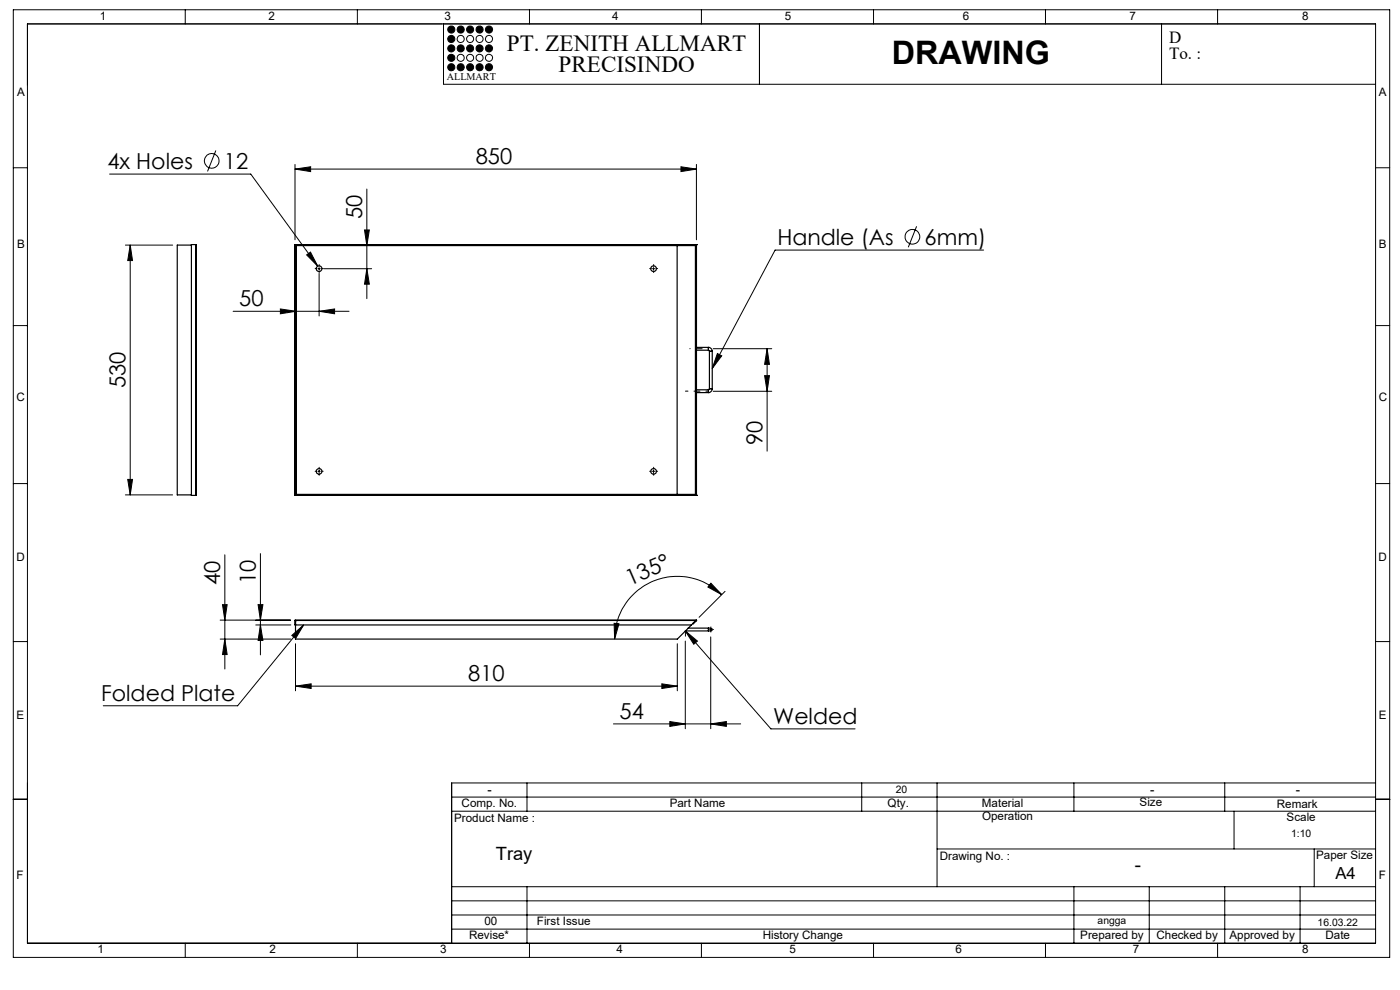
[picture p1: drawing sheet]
<svg xmlns="http://www.w3.org/2000/svg" width="297mm" height="210mm" viewBox="0 0 297 210" stroke-linecap="round" stroke-linejoin="round" font-family="sans-serif">
<g fill="none" stroke="#000" stroke-width=".21">
<path d="M2.8 2.1h292v201h-292zM5.8 5.1h286v195h-286zM39.3 2.1v3M75.8 2.1v3M94.1 5.1v12.8h197.7M112.3 2.1v3M148.8 2.1v3M161.1 5.1v12.8M185.3 2.1v3M221.8 2.1v3M246.4 5.1v12.8M258.3 2.1v3"/>
<path d="M2.8 35.6h3M23.2 36.9h30l14.2 19.6M45.8 31.9l-1.8 4.5M62.6 35.9l3.3-.5v1zM62.6 34.9v16M62.6 35.9h85.1M144.5 35.4l3.2 .5-3.2 .5zM147.7 34.9v16M291.8 35.6h3M26.6 52h10M27.6 52l.5 3.3h-1zM27.6 52v53"/>
<path d="M65.1 54.1l.8-.6 1.5 3zM67.5 57h.4M67.7 56.8v.4M67.7 58v9M68.7 57h10.1M77.3 48.8h1.1l-.6 3.3zM77.8 40.1v23.3M77.8 57l.6 3.3h-1.1zM138.4 57h.5M138.6 56.8v.4M194.5 48l-1.8 4.4M208.7 53h-44.3l-13.3 25.2"/>
<path d="M2.8 69.1h3M49.5 66h24.5M59.5 65.5l3.3 .5-3.3 .6zM67.7 66l3.3-.5v1.1zM151.3 74h12.4M152.2 75l.9 .5-2 2.7zM162.2 79.7h1l-.5 3.3zM162.7 74l.5 3.3h-1zM162.7 74v21.7M291.8 69.1h3M67.5 100h.4M67.7 99.7v.6"/>
<path d="M138.4 100h.5M138.6 99.7v.6M151.3 83h12.4M2.8 102.6h3M26.6 105h10M27.1 101.7h1l-.5 3.3zM47.7 117.7v24.2M55.2 117.4v21.5M291.8 102.6h3M2.8 136.1h3M46.7 131.5h14.9M46.7 135.6h15"/>
<path d="M47.2 128.3h1l-.5 3.2zM47.7 135.6l.5 3.2h-1zM54.3 132.6h7.4M54.8 128.3h1l-.6 3.2zM55.2 132.6l.6 3.2h-1zM61.9 134.8l2.5-2.2-1.7 2.8zM62.7 136.6v9.9M64.4 132.6l-14 17.1h-28.5M130.3 132.2l1 .1-.9 3.3zM143.7 136.6v9.9M145.4 133.8l2.6 2.2-.8 .7zM145.4 133.8l18.1 20.8h17.9"/>
<path d="M145.4 136v18.6M150.5 133.6h.6M150.8 133.3v.5M150.8 135.1v19.5M150.8 123.7l2.3 2.4-2.9-1.6zM153.1 126.1a13.3 13.3 0 0 0-14.5-2.8 13.3 13.3 0 0 0-8.2 12.3M153.8 125.4l-5.5 5.5M291.8 136.1h3M62.7 145.5l3.3-.4v.9zM62.7 145.5h81M130.1 153.6h27M140.4 145.1l3.3 .4-3.3 .5z"/>
<path d="M142.1 153.1l3.3 .5-3.3 .5zM150.8 153.6l3.3-.5v1zM2.8 169.6h3M95.8 172.1h196M95.8 169.1h196M111.8 166.1v6M182.8 166.1v6M198.8 166.1v22M227.8 166.1v6M259.8 166.1v6M261.8 172.1v8M291.8 169.6h3"/>
<path d="M291.8 166.1h-196v34M95.8 197.1h196M95.8 194.1h196M95.8 191.1h196M95.8 188.1h196M111.8 188.1v12M198.8 180.1h93M227.8 188.1v12M243.8 188.1v12M259.8 188.1v12M275.8 188.1v12M278.8 180.1v8"/>
<path d="M39.3 200.1v3M75.8 200.1v3M112.3 200.1v3M148.8 200.1v3M185.3 200.1v3M221.8 200.1v3M258.3 200.1v3"/>
<circle cx="95.7" cy="10.3" r=".75"/>
<circle cx="95.7" cy="8.3" r=".75"/>
<circle cx="95.7" cy="6.3" r=".74"/>
<circle cx="95.7" cy="12.3" r=".74"/>
<circle cx="95.7" cy="14.3" r=".74"/>
<circle cx="97.7" cy="10.3" r=".76"/>
<circle cx="97.7" cy="8.3" r=".76"/>
<circle cx="97.7" cy="6.3" r=".74"/>
<circle cx="97.7" cy="12.3" r=".74"/>
<circle cx="97.8" cy="14.3" r=".75"/>
<circle cx="99.7" cy="10.3" r=".75"/>
<circle cx="99.7" cy="8.3" r=".75"/>
<circle cx="99.7" cy="6.3" r=".74"/>
<circle cx="99.7" cy="12.3" r=".74"/>
<circle cx="99.7" cy="14.3" r=".74"/>
<circle cx="101.7" cy="10.3" r=".75"/>
<circle cx="101.7" cy="8.3" r=".75"/>
<circle cx="101.7" cy="6.3" r=".74"/>
<circle cx="101.7" cy="12.3" r=".74"/>
<circle cx="101.7" cy="14.3" r=".74"/>
<circle cx="103.7" cy="10.3" r=".75"/>
<circle cx="103.7" cy="8.3" r=".75"/>
<circle cx="103.7" cy="6.3" r=".74"/>
<circle cx="103.7" cy="12.3" r=".74"/>
<circle cx="103.8" cy="14.3" r=".74"/>
<circle cx="44.9" cy="34.1" r="1.55"/>
<circle cx="193.6" cy="50.2" r="1.55"/>
</g>
<path d="M95 12.3a.76 .76 0 0 0 1.5 0 .76 .76 0 0 0-1.5 0zM99 14.3a.75 .75 0 0 0 1.5 0 .75 .75 0 0 0-1.5 0zM103 14.3a.75 .75 0 0 0 1.5 0 .75 .75 0 0 0-1.5 0zM97 10.3a.76 .76 0 0 0 1.5 0 .76 .76 0 0 0-1.5 0zM95 6.3a.75 .75 0 0 0 1.5 0 .75 .75 0 0 0-1.5 0zM97 6.3a.76 .76 0 0 0 1.5 0 .76 .76 0 0 0-1.5 0zM97 14.3a.75 .75 0 0 0 1.5 0 .75 .75 0 0 0-1.5 0zM95 8.3a.76 .76 0 0 0 1.5 0 .76 .76 0 0 0-1.5 0zM99 10.3a.75 .75 0 0 0 1.5 0 .75 .75 0 0 0-1.5 0zM95 10.3a.75 .75 0 0 0 1.5 0 .75 .75 0 0 0-1.5 0zM103 6.3a.76 .76 0 0 0 1.5 0 .76 .76 0 0 0-1.5 0zM95 14.3a.76 .76 0 0 0 1.5 0 .76 .76 0 0 0-1.5 0zM101 10.3a.75 .75 0 0 0 1.5 0 .75 .75 0 0 0-1.5 0zM103 10.3a.76 .76 0 0 0 1.5 0 .76 .76 0 0 0-1.5 0zM101 14.3a.75 .75 0 0 0 1.5 0 .75 .75 0 0 0-1.5 0zM99 6.3a.75 .75 0 0 0 1.5 0 .75 .75 0 0 0-1.5 0zM101 6.3a.75 .75 0 0 0 1.5 0 .75 .75 0 0 0-1.5 0z" fill-rule="evenodd" fill="#000"/>
<g fill="none" stroke="#000" stroke-width=".21" stroke-dasharray="15.2 1.3 1.3 1.3">
<path d="M67.2 57h-.3M67.7 56.5v-.4M67.7 57.5v.3M68.2 57h.4M138.2 57h-.4M138.7 56.5v-.4M138.7 57.5v.3M139.2 57h.3M67.2 100h-.3M67.7 99.5v-.4M68.2 100h.4M138.2 100h-.4"/>
<path d="M138.7 99.5v-.4M139.2 100h.3M67.7 100.5v.3M138.7 100.5v.3M145.4 133.8v1.2M150.3 133.5h.1M150.8 133h.1M150.8 134v.1M151.3 133.5h.1"/>
</g>
<path d="M150.3 74h-4" fill="none" stroke="#000" stroke-width=".21" stroke-dasharray="15.2 1.3 1.3 1.3" stroke-dashoffset="15.2"/>
<path d="M150.3 83h-4.9" fill="none" stroke="#000" stroke-width=".21" stroke-dasharray="15.2 1.3 1.3 1.3" stroke-dashoffset="14.7"/>
<g fill="#000">
<path d="M62.6 35.9l3.3-.5v1zM144.5 35.4l3.2 .5-3.2 .5z"/>
<path d="M77.8 57l.6 3.3h-1.1zM77.3 48.8h1.1l-.6 3.3z"/>
<path d="M67.7 66l3.3-.5v1.1zM59.5 65.5l3.3 .5-3.3 .6z"/>
<path d="M152.2 75l.9 .5-2 2.7zM65.1 54.1l.8-.6 1.5 3zM145.4 133.8l2.6 2.2-.8 .7zM61.9 134.8l2.5-2.2-1.7 2.8z"/>
<path d="M162.7 74l.5 3.3h-1zM162.2 79.7h1l-.5 3.3z"/>
<path d="M27.1 101.7h1l-.5 3.3zM27.6 52l.5 3.3h-1z"/>
<path d="M47.2 128.3h1l-.5 3.2zM47.7 135.6l.5 3.2h-1zM54.8 128.3h1l-.6 3.2zM55.2 132.6l.6 3.2h-1z"/>
<path d="M150.8 123.7l2.3 2.4-2.9-1.6zM130.3 132.2l1 .1-.9 3.3z"/>
<path d="M62.7 145.5l3.3-.4v.9zM140.4 145.1l3.3 .4-3.3 .5z"/>
<path d="M142.1 153.1l3.3 .5-3.3 .5zM150.8 153.6l3.3-.5v1z"/>
</g>
<g fill="none" stroke="#000" stroke-width=".25">
<path d="M40.6 52h-3v53h3M41.6 51.9h.1M41.6 51.9h-1v53.2h1M41.6 51.9v53.2M62.6 51.9h.1M62.6 51.9v53.2M62.6 51.9h85.1M62.8 52v.1M62.8 52h84.8M62.8 52v52.9M62.8 52.1v52.8M143.7 52.1v52.8"/>
<path d="M147.6 52l-84.8 .1M147.6 52v52.9M147.7 51.9v53.2M147.7 51.9h.1M147.7 73.7h2.6M147.7 74.3h2.6M150.3 74.3l.2 .2M150.3 73.7a.85 .85 0 0 1 .8 .8M150.3 73.7v.6M150.5 74.5h.6M150.5 74.5v8M151.1 74.5v8"/>
<path d="M147.7 82.7h2.6M147.7 83.3h2.6M150.3 82.7v.6M150.5 82.5l-.2 .2M150.5 82.5h.6M151.1 82.5a.85 .85 0 0 1-.8 .8M41.6 105h.1M62.6 105.1h85.1M62.8 104.9h84.8M62.8 104.9h.1M147.7 105.1h.1M62.6 131.6h85.1"/>
<path d="M62.6 131.6v1h84.1M62.7 131.6h.1M62.7 131.6v4h81l3.9-4M145.4 133.8h4.9M146 133.2h4.3M147.6 131.6h.1M147.7 131.6h.1M147.7 131.6l-.7 .6M150.3 133.2h.2a.38 .38 0 0 1 .5 .1 .38 .38 0 0 1 0 .5 .38 .38 0 0 1-.5 0h-.2M150.3 133.2v.6"/>
<circle cx="67.7" cy="57" r=".6"/>
<circle cx="138.7" cy="57" r=".61"/>
<circle cx="138.7" cy="100" r=".61"/>
<circle cx="67.7" cy="100" r=".6"/>
</g>
<text font-size="6.9" x="189.2" y="13.7">DRAWING</text>
<g font-size="4.9">
<text x="107.6" y="10.8">PT. ZENITH ALLMART</text>
<text x="118.5" y="15.3">PRECISINDO</text>
</g>
<g font-size="4.7">
<text x="22.8" y="35.9">4x Holes</text>
<text x="47.5" y="35.9">12</text>
<text x="100.9" y="34.8">850</text>
<text x="76.8" y="46.6" transform="rotate(-90 76.8 46.6)">50</text>
<text x="164.9" y="52">Handle (As</text>
<text x="196.1" y="52">6mm)</text>
<text x="50.8" y="65">50</text>
<text x="26.6" y="82.3" transform="rotate(-90 26.6 82.3)">530</text>
<text x="161.7" y="94.4" transform="rotate(-90 161.7 94.4)">90</text>
<text x="46.7" y="124.1" transform="rotate(-90 46.7 124.1)">40</text>
<text x="54.3" y="123.9" transform="rotate(-90 54.3 123.9)">10</text>
<text x="133.6" y="124.3" transform="rotate(-23 133.6 124.3)">135°</text>
<text x="21.5" y="148.7">Folded Plate</text>
<text x="99.3" y="144.5">810</text>
<text x="131.4" y="152.5">54</text>
<text x="164" y="153.6">Welded</text>
</g>
<text font-size="4.3" x="240.7" y="184.8">-</text>
<text font-size="3.9" x="105.2" y="182.4">Tray</text>
<g font-size="3.6">
<text x="248" y="9.1">D</text>
<text x="248" y="12.6">To. :</text>
</g>
<text font-size="3.5" x="283.3" y="186.4">A4</text>
<g font-size="2.7">
<text x="103.4" y="168.4">-</text>
<text x="244" y="168.4">-</text>
<text x="274.9" y="168.4">-</text>
</g>
<g font-size="2.5">
<text x="21.2" y="4.2">1</text>
<text x="56.9" y="4.2">2</text>
<text x="94.3" y="4.2">3</text>
<text x="129.9" y="4.2">4</text>
<text x="166.5" y="4.2">5</text>
<text x="204.2" y="4.2">6</text>
<text x="239.6" y="4.2">7</text>
<text x="276.3" y="4.2">8</text>
<text x="3.6" y="20.4">A</text>
<text x="292.5" y="20.4">A</text>
<text x="3.6" y="52.6">B</text>
<text x="292.5" y="52.6">B</text>
<text x="3.5" y="85">C</text>
<text x="292.5" y="85">C</text>
<text x="3.5" y="118.9">D</text>
<text x="292.4" y="118.9">D</text>
<text x="3.5" y="152.5">E</text>
<text x="292.5" y="152.5">E</text>
<text x="97.9" y="171.3">Comp. No.</text>
<text x="142.1" y="171.2">Part Name</text>
<text x="188.3" y="171.2">Qty.</text>
<text x="208.3" y="171.1">Material</text>
<text x="208.3" y="173.9">Operation</text>
<text x="241.8" y="171">Size</text>
<text x="270.9" y="171.3">Remark</text>
<text x="96.4" y="174.4">Product Name :</text>
<text x="273" y="174.2">Scale</text>
<text x="199.4" y="182.4">Drawing No. :</text>
<text x="279.2" y="182.3">Paper Size</text>
<text x="3.5" y="186.5">F</text>
<text x="292.5" y="186.5">F</text>
<text x="102.8" y="196.3">00</text>
<text x="113.9" y="196.3">First Issue</text>
<text x="20.7" y="202.2">1</text>
<text x="57.2" y="202.2">2</text>
<text x="93.4" y="202.2">3</text>
<text x="99.5" y="199.2">Revise*</text>
<text x="130.8" y="202.2">4</text>
<text x="161.8" y="199.2">History Change</text>
<text x="167.5" y="202.2">5</text>
<text x="202.7" y="202.2">6</text>
<text x="229.2" y="199.1">Prepared by</text>
<text x="240.4" y="202.2">7</text>
<text x="245.3" y="199.1">Checked by</text>
<text x="260.8" y="199.2">Approved by</text>
<text x="276.3" y="202.2">8</text>
<text x="281.2" y="199.1">Date</text>
</g>
<g font-size="2.2">
<text x="94.8" y="16.9">ALLMART</text>
<text x="190" y="168.1">20</text>
<text x="273.9" y="177.5">1:10</text>
<text x="232.8" y="196">angga</text>
<text x="279.5" y="196.4">16.03.22</text>
</g>
</svg>
